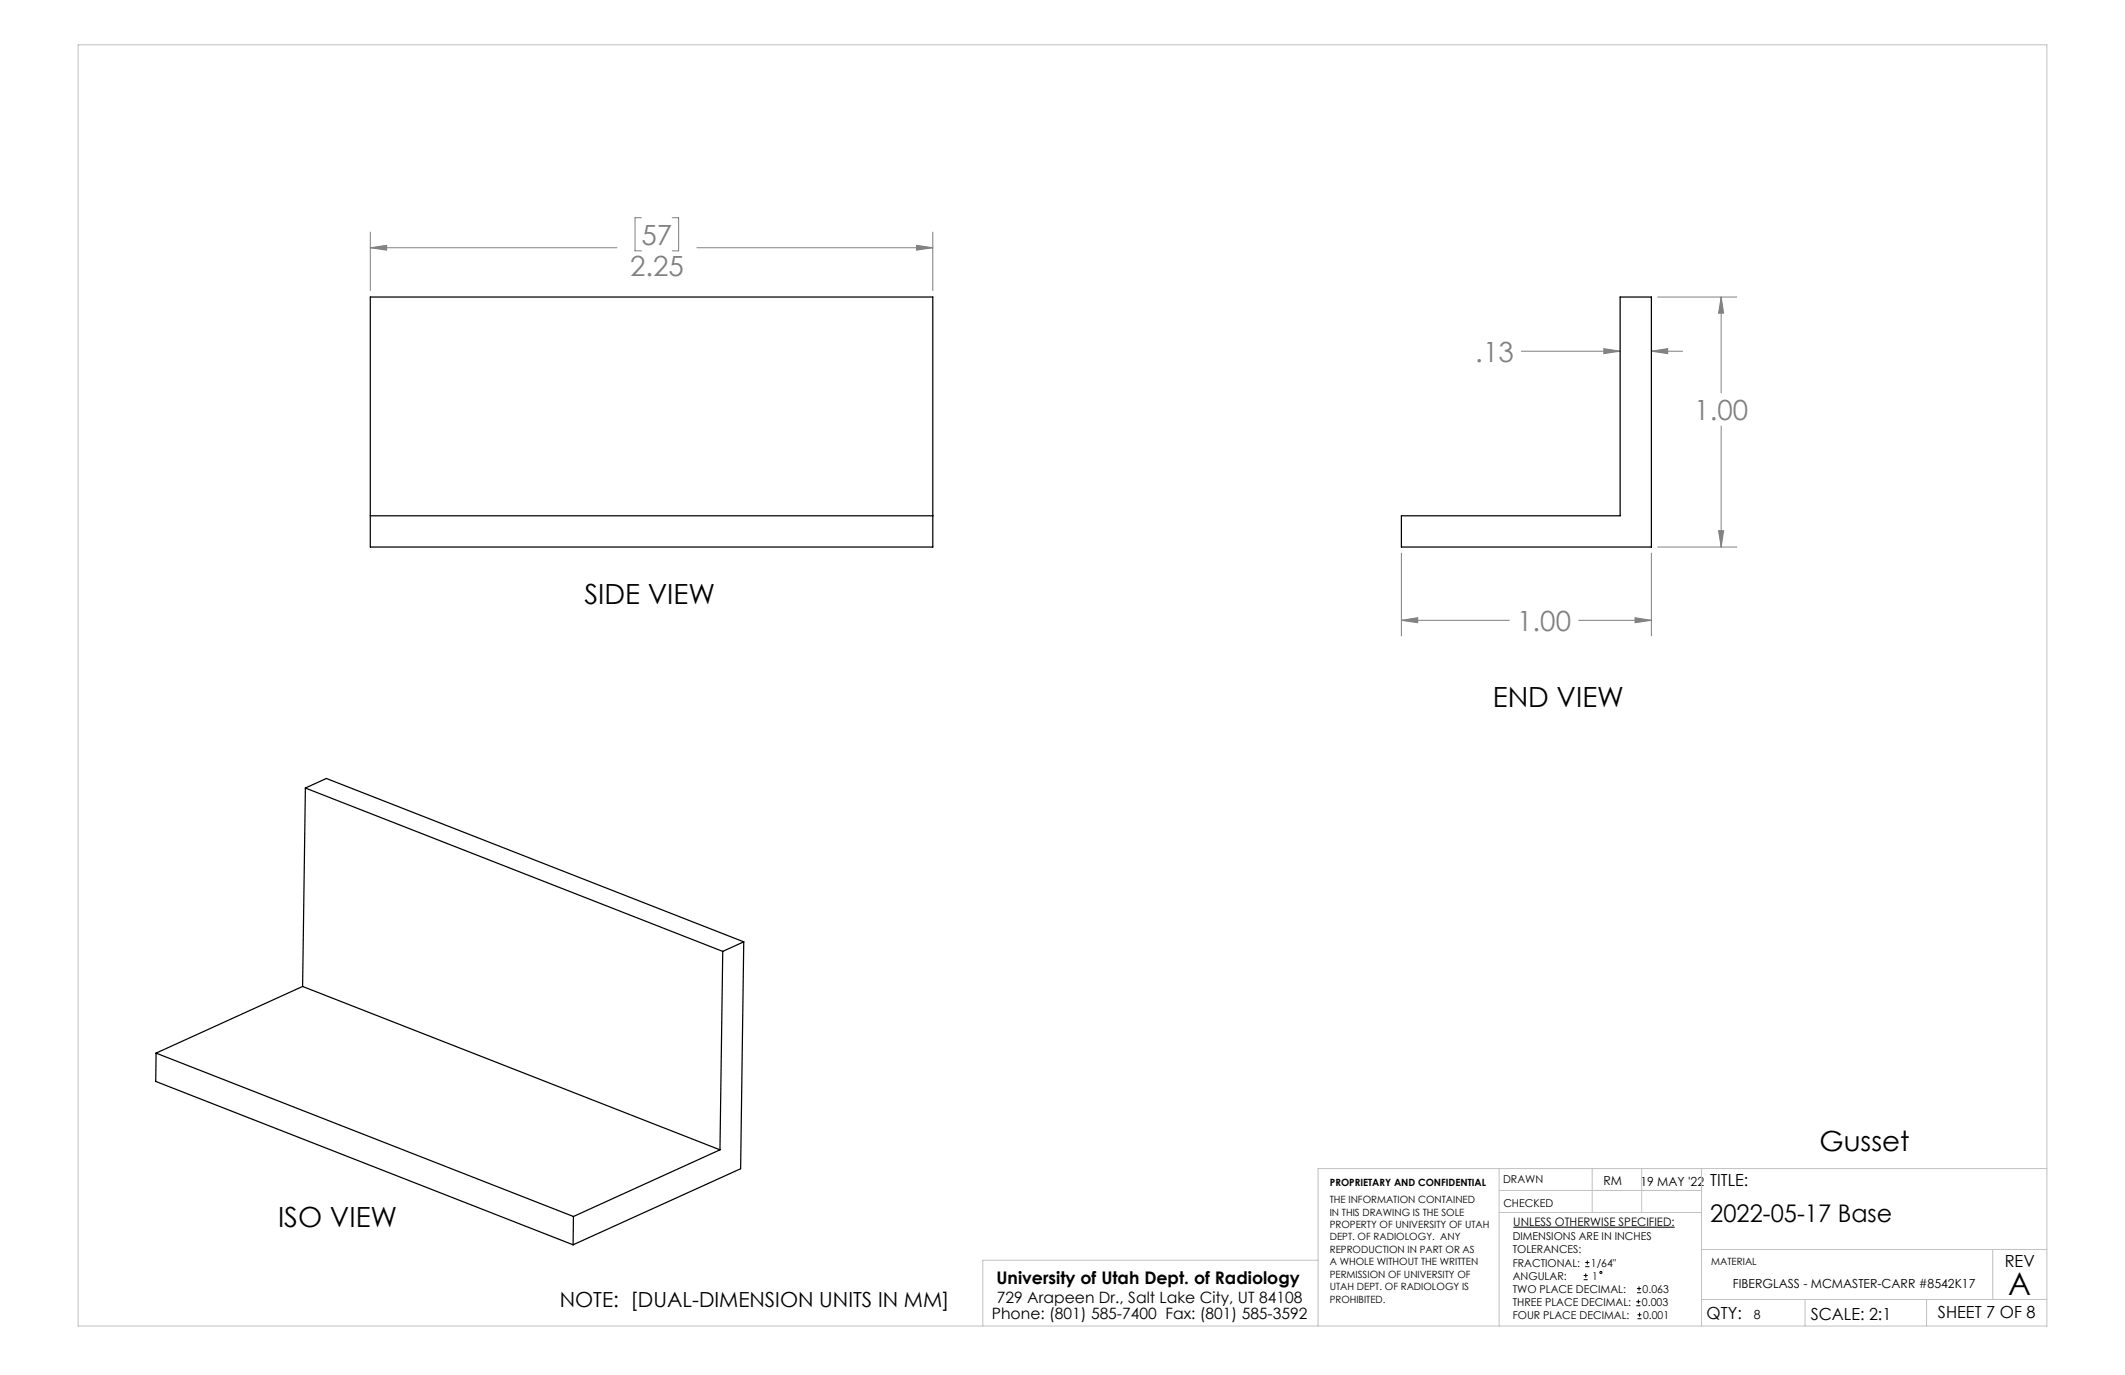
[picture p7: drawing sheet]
<svg xmlns="http://www.w3.org/2000/svg" width="432mm" height="279mm" viewBox="0 0 432 279" stroke-linecap="round" stroke-linejoin="round" font-family="sans-serif">
<g fill="none" stroke="#000" stroke-width=".2">
<path d="M307.5 249.4h32.8M321.8 259.2h.8M322.1 257.4h.9M322.1 256.5h.9M322.2 258.8v.8M322.5 256.1v.9M321.8 260h.8M332.5 265.3h.8M332.5 264.5h.8M332.6 262.7h.9M332.6 261.8h.9M332.7 268h.9"/>
<path d="M332.7 267.2h.9M332.9 264.1v.8M333.1 261.4v.9M333.2 266.7v.9"/>
<circle cx="325.3" cy="258.6" r=".2"/>
</g>
<g fill="none" stroke="#808080" stroke-width=".2">
<path d="M75.2 50.3l3.4-.5v1zM75.2 47.2v11.9M75.2 50.3h50.2M130.4 44.2h-1.4v6.8h1.4M136.6 44.2h1.3v6.8h-1.3M141.6 50.3h47.9M186.2 49.8l3.3 .5-3.3 .5zM189.5 47.2v11.9M309.1 71.4h20.1M325.9 70.8l3.3 .6-3.3 .5zM335.6 71.4h6.3M335.6 71.4l3.3-.6v1.1z"/>
<path d="M336.8 60.4h16.1M349.7 60.4l.5 3.2h-1zM349.7 60.4v19.5M349.7 86.6v24.6M284.8 112.4v16.8M335.6 112.4v16.8M336.8 111.2h16.1M349.2 107.8h1l-.5 3.4zM284.8 126h21.9M284.8 126l3.3-.5v1zM320.8 126h14.8M332.2 125.5l3.4 .5-3.4 .5z"/>
</g>
<g fill="none" stroke="#c0c0c0" stroke-width=".2">
<path d="M15.9 9.1h400v260.4h-400zM304.6 237.5v32M323.5 237.5v8.9M333.6 237.5v8.9M345.8 237.5v32M415.9 237.5h-148.1v32M267.8 256.1h-68.1v13.4M304.6 246.4h41.2M304.6 241.9h41.2M345.8 253.9h70.1M404.9 253.9v10.2M345.8 264.1h70.1"/>
<path d="M366.8 264.1v5.4M391.5 264.1v5.4"/>
</g>
<path d="M75.2 50.3l3.4-.5v1zM186.2 49.8l3.3 .5-3.3 .5zM284.8 126l3.3-.5v1zM332.2 125.5l3.4 .5-3.4 .5zM349.2 107.8h1l-.5 3.4zM349.7 60.4l.5 3.2h-1zM335.6 71.4l3.3-.6v1.1zM325.9 70.8l3.3 .6-3.3 .5z" fill="#808080"/>
<g fill="none" stroke="#000" stroke-width=".25">
<path d="M75.2 60.4h114.3v50.8h-114.3zM75.2 104.8h114.3M284.8 104.8h44.4v-44.4h6.4v50.8h-50.8zM62.1 160.1l84.8 33.2M62.1 160.1l-.6 40.3M62.1 160.1l4.2-1.9 84.8 33.2M146.9 193.3l-.6 40.3M151.1 191.4l-.6 46.1-34 15.4M151.1 191.4l-4.2 1.9M31.7 214l84.8 33.2M31.7 214l-.1 5.7 84.9 33.2M61.5 200.4l84.8 33.2"/>
<path d="M61.5 200.4l-29.8 13.6M146.3 233.6l-29.8 13.6M116.5 247.2v5.7"/>
</g>
<text font-size="6.3" x="408.1" y="263.1">A</text>
<g font-size="5.6" fill="#808080">
<text x="130.4" y="49.7">57</text>
<text x="128" y="56.1">2.25</text>
<text x="299.8" y="73.5">.13</text>
<text x="344.3" y="85.3">1.00</text>
<text x="308.3" y="128.2">1.00</text>
</g>
<g font-size="5.6">
<text x="118.7" y="122.7">SIDE VIEW</text>
<text x="303.3" y="143.6">END VIEW</text>
<text x="369.7" y="233.8">Gusset</text>
<text x="56.5" y="249.4">ISO VIEW</text>
</g>
<text font-size="4.9" x="347.5" y="248.2">2022-05-17 Base</text>
<text font-size="4.2" x="113.7" y="265.7">NOTE: [DUAL-DIMENSION UNITS IN MM]</text>
<text font-size="3.5" x="202.5" y="260.9">University of Utah Dept. of Radiology</text>
<g font-size="3.4">
<text x="347.5" y="240.9">TITLE:</text>
<text x="407.4" y="257.6">REV</text>
<text x="346.8" y="268.1">QTY:</text>
<text x="368" y="268.1">SCALE: 2:1</text>
<text x="393.8" y="267.9">SHEET 7 OF 8</text>
</g>
<g font-size="3.2">
<text x="201.5" y="268">Phone: (801) 585-7400 Fax: (801) 585-3592</text>
<text x="202.6" y="264.8">729 Arapeen Dr., Salt Lake City, UT 84108</text>
</g>
<g font-size="2.5">
<text x="325.8" y="240.8">RM</text>
<text x="333.3" y="240.9">19 MAY '22</text>
<text x="352.1" y="261.7">FIBERGLASS - MCMASTER-CARR #8542K17</text>
<text x="356.4" y="268">8</text>
</g>
<text font-size="2.4" x="307.5" y="249.1">UNLESS OTHERWISE SPECIFIED:</text>
<g font-size="2.2">
<text x="305.4" y="240.4">DRAWN</text>
<text x="305.5" y="245.3">CHECKED</text>
<text x="307.4" y="252.1">DIMENSIONS ARE IN INCHES</text>
<text x="307.4" y="254.7">TOLERANCES:</text>
<text x="307.4" y="257.4">FRACTIONAL:</text>
<text x="323.3" y="257.4">1/64&quot;</text>
<text x="307.4" y="262.7">TWO PLACE DECIMAL:</text>
<text x="307.4" y="260">ANGULAR:</text>
<text x="323.5" y="260">1</text>
<text x="333.8" y="262.7">0.063</text>
<text x="307.4" y="265.3">THREE PLACE DECIMAL:</text>
<text x="307.4" y="268">FOUR PLACE DECIMAL:</text>
<text x="333.6" y="265.3">0.003</text>
<text x="333.9" y="268">0.001</text>
</g>
<g font-size="2">
<text x="270.2" y="244.5">THE INFORMATION CONTAINED</text>
<text x="270.2" y="241.1">PROPRIETARY AND CONFIDENTIAL</text>
<text x="270.2" y="247">IN THIS DRAWING IS THE SOLE</text>
<text x="270.2" y="249.5">PROPERTY OF UNIVERSITY OF UTAH</text>
<text x="270.2" y="252.1">DEPT. OF RADIOLOGY. ANY</text>
<text x="270.2" y="254.6">REPRODUCTION IN PART OR AS</text>
<text x="270.2" y="257.1">A WHOLE WITHOUT THE WRITTEN</text>
<text x="347.7" y="257.1">MATERIAL</text>
<text x="270.2" y="259.6">PERMISSION OF UNIVERSITY OF</text>
<text x="270.2" y="262.1">UTAH DEPT. OF RADIOLOGY IS</text>
<text x="270.2" y="264.7">PROHIBITED.</text>
</g>
</svg>
